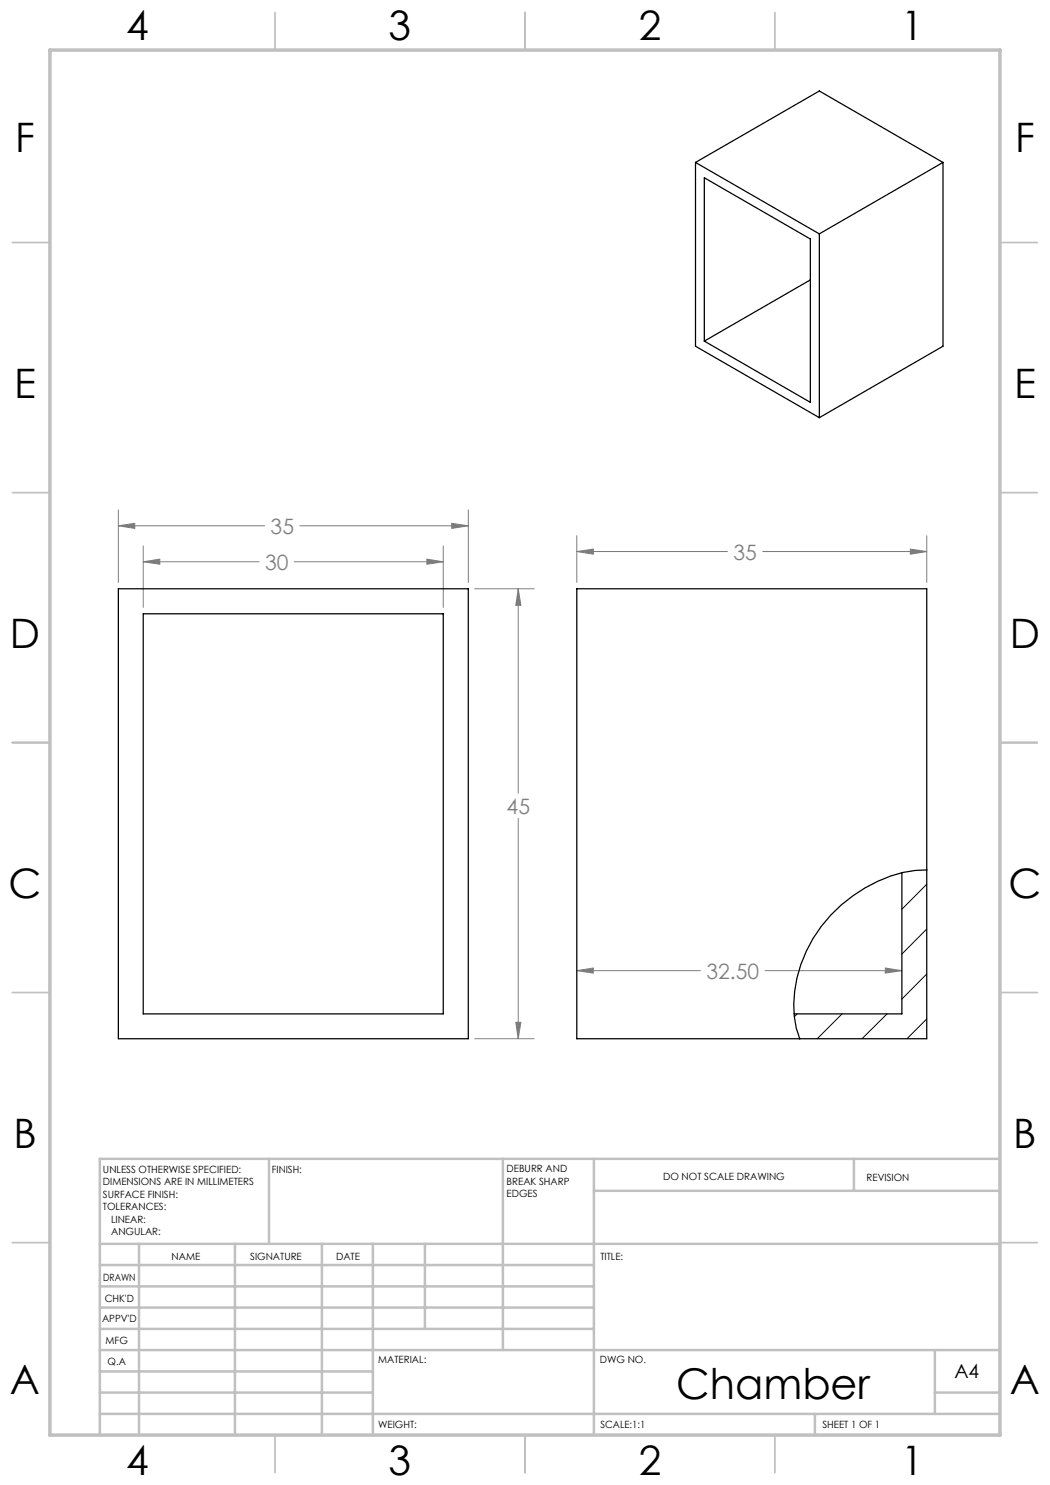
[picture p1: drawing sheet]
<svg xmlns="http://www.w3.org/2000/svg" width="210mm" height="297mm" viewBox="0 0 210 297" stroke-linecap="round" stroke-linejoin="round" font-family="sans-serif">
<g fill="none" stroke="#808080" stroke-width=".2">
<path d="M23.7 105.2l3.3-.5v1zM23.7 102v14.5M23.7 105.2h29.3M28.6 112.4l3.4-.6v1.1zM28.6 109.2v12.3M28.6 112.4h23.2M58.8 112.4h29.9M60 105.2h33.7M85.4 111.8l3.3 .6-3.3 .5zM88.7 109.2v12.3M90.3 104.7l3.4 .5-3.4 .5zM93.7 102v14.5"/>
<path d="M94.9 117.8h11.9M103.6 117.8l.6 3.3h-1zM103.6 117.8v40.8M115.4 110.3l3.3-.5v1zM115.4 107.1v9.4M115.4 110.3h30.1M152.5 110.3h32.8M182.1 109.8l3.2 .5-3.2 .5zM185.3 107.1v9.4M103.6 163.7v44M115.4 194.1l3.3-.5v1zM115.4 194.1h24.7"/>
<path d="M153 194.1h27.4M177.1 193.6l3.3 .5-3.3 .5zM94.9 207.7h11.9M103.2 204.5h1l-.6 3.2z"/>
</g>
<g fill="none" stroke="#c0c0c0" stroke-width=".35">
<path d="M55 2.5v7.5M105 2.5v7.5M155 2.5v7.5M2.5 48.5h7.5M200 48.5h7.5M2.5 98.5h7.5M200 98.5h7.5M2.5 148.5h7.5M200 148.5h7.5M2.5 198.5h7.5M200 198.5h7.5M2.5 248.5h7.5"/>
<path d="M200 248.5h7.5M55 287v7.5M105 287v7.5M155 287v7.5"/>
</g>
<g fill="none" stroke="#c0c0c0" stroke-width=".5">
<path d="M53.8 231.8v17M100.6 231.8v38.2M118.8 231.8v55.2M118.8 238.2h81.2M170.8 231.8v6.4M200 231.8h-180v55.2M20 248.8h180M20 257.3h98.8M20 253h98.8M27.8 248.8v38.2M47 248.8v38.2M64.4 248.8v38.2"/>
<path d="M74.6 248.8v38.2M85 248.8v17M20 265.8h98.8M20 261.5h98.8M20 278.5h54.6M20 274.3h54.6M20 270h180M187 278.5h13M187 270v12.8M20 282.8h180M163 282.8v4.2"/>
</g>
<path d="M10 10h190v277h-190z" fill="none" stroke="#c0c0c0" stroke-width=".7"/>
<path d="M90.3 104.7l3.4 .5-3.4 .5zM23.7 105.2l3.3-.5v1zM85.4 111.8l3.3 .6-3.3 .5zM28.6 112.4l3.4-.6v1.1zM103.2 204.5h1l-.6 3.2zM103.6 117.8l.6 3.3h-1zM115.4 110.3l3.3-.5v1zM182.1 109.8l3.2 .5-3.2 .5zM177.1 193.6l3.3 .5-3.3 .5zM115.4 194.1l3.3-.5v1z" fill="#808080"/>
<g fill="none" stroke="#000" stroke-width=".25">
<path d="M139.1 32.5l24.8 14.3M139.1 32.5l24.8-14.3 24.7 14.3M139.1 32.5v36.7l24.8 14.3M140.9 35.6l21.2 12.2v32.7l-21.2-12.3zM188.6 32.5l-24.7 14.3M188.6 32.5v36.7l-24.7 14.3M162.1 56l-21.2 12.2M163.9 46.8v36.7M23.7 117.8h70v89.9h-70zM115.4 117.8h69.9v89.9h-69.9zM28.6 122.8h60.1v80h-60.1zM180.4 174.6v28.2h-21.6"/>
<path d="M185.3 174a26 26 0 0 0-17 7 27 27 0 0 0-9.4 22.3l.3 2.3 .7 2.1"/>
</g>
<path d="M185.3 176.8l-4.9 5.1M185.3 185.8l-4.9 5M185.3 194.8l-4.9 5M159.5 202.8l-.6 .5M168.4 202.8l-5 4.9M177.4 202.8l-5 4.9M185.3 203.8l-3.9 3.9" fill="none" stroke="#000" stroke-width=".2"/>
<text font-size="8.5" x="135.2" y="279.7">Chamber</text>
<g font-size="8.1">
<text x="25.2" y="8">4</text>
<text x="77.7" y="8">3</text>
<text x="127.7" y="8">2</text>
<text x="180.2" y="8">1</text>
<text x="3" y="30.4">F</text>
<text x="203" y="30.4">F</text>
<text x="2.8" y="79.6">E</text>
<text x="202.8" y="79.6">E</text>
<text x="2" y="129.6">D</text>
<text x="202" y="129.6">D</text>
<text x="1.7" y="179.6">C</text>
<text x="201.7" y="179.6">C</text>
<text x="2.7" y="229.6">B</text>
<text x="202.7" y="229.6">B</text>
<text x="2" y="278.9">A</text>
<text x="202" y="278.9">A</text>
<text x="25.2" y="295">4</text>
<text x="77.7" y="295">3</text>
<text x="127.7" y="295">2</text>
<text x="180.2" y="295">1</text>
</g>
<g font-size="4.2" fill="#808080">
<text x="54.1" y="106.8">35</text>
<text x="53" y="113.9">30</text>
<text x="146.7" y="111.9">35</text>
<text x="101.3" y="162.8">45</text>
<text x="141.3" y="195.7">32.50</text>
</g>
<text font-size="3.9" x="190.9" y="275.5">A4</text>
<g font-size="2">
<text x="20.6" y="234.6">UNLESS OTHERWISE SPECIFIED:</text>
<text x="20.6" y="237.1">DIMENSIONS ARE IN MILLIMETERS</text>
<text x="20.6" y="239.6">SURFACE FINISH:</text>
<text x="54.4" y="234.6">FINISH:</text>
<text x="101.3" y="234.5">DEBURR AND</text>
<text x="101.3" y="237">BREAK SHARP</text>
<text x="101.3" y="239.5">EDGES</text>
<text x="132.6" y="236">DO NOT SCALE DRAWING</text>
<text x="173.3" y="236.2">REVISION</text>
<text x="20.6" y="242.1">TOLERANCES:</text>
<text x="22.2" y="244.6">LINEAR:</text>
<text x="22.2" y="247.1">ANGULAR:</text>
<text x="34.3" y="252">NAME</text>
<text x="50" y="251.9">SIGNATURE</text>
<text x="67.2" y="251.9">DATE</text>
<text x="120.1" y="251.9">TITLE:</text>
<text x="20.6" y="256.1">DRAWN</text>
<text x="20.9" y="260.3">CHK'D</text>
<text x="20.4" y="264.4">APPV'D</text>
<text x="21.1" y="268.8">MFG</text>
<text x="21.5" y="273">Q.A</text>
<text x="75.6" y="272.5">MATERIAL:</text>
<text x="120" y="272.5">DWG NO.</text>
<text x="75.6" y="285.5">WEIGHT:</text>
<text x="120.1" y="285.6">SCALE:1:1</text>
<text x="164.5" y="285.6">SHEET 1 OF 1</text>
</g>
</svg>
